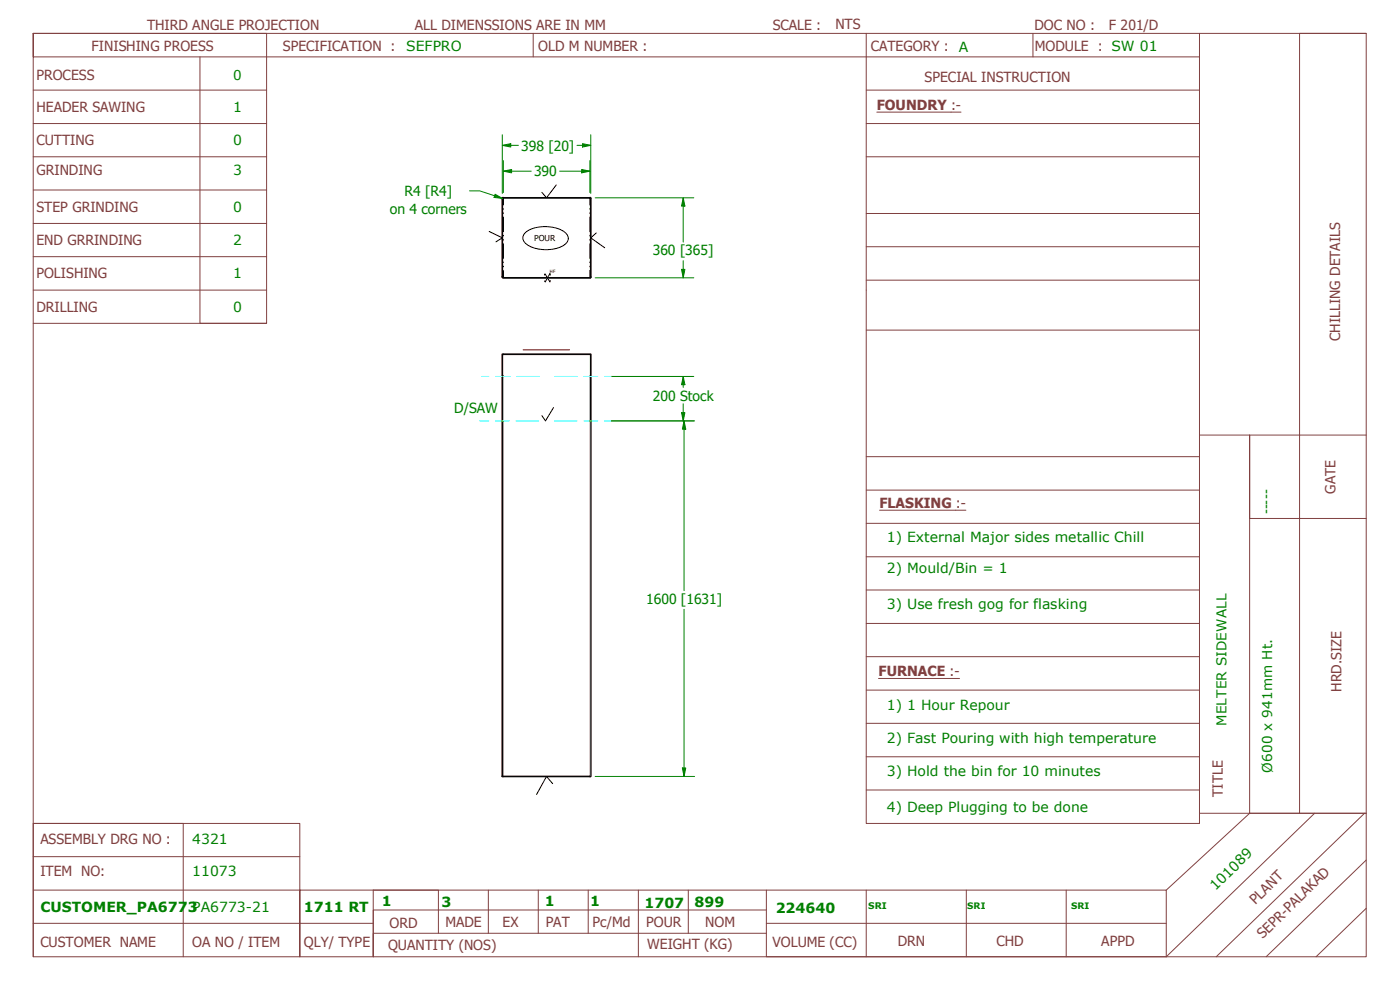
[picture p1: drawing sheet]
<svg xmlns="http://www.w3.org/2000/svg" width="420mm" height="297mm" viewBox="0 0 420 297" stroke-linecap="round" stroke-linejoin="round" font-family="sans-serif">
<!-- layer: Visible (ANSI) -->
<path d="M150.7 59.6v23.5M151 59.3l-.3 .3M151.1 59.4h25.9M177.1 59.3l.3 .3M177.3 59.6v23.5M150.7 83.1l.3 .3h26l.4-.3M177 113h.3M177.3 113v-6.7h-26.6v6.7h.4h-.4v13.3h.4h-.4v106.7h26.6v-106.7M177.3 113v13.3M177 126.3h.3" fill="none" stroke="#000" stroke-width=".51"/>
<!-- layer: Visible Narrow (ANSI) -->
<path d="M151.1 113v120M177 113v120" fill="none" stroke="#c0c0c0" stroke-width=".3"/>
<!-- layer: Title (ANSI) -->
<g fill="none" stroke="#804040" stroke-width=".3">
<path d="M60 17.1v79.9h20M160 10v7.1M260 10v237.1h100v-3.1M310 10v7.1M360 17.1v226.9h50h-20M360 17.1h-350v-7.1v277.1h400v-277.1h-400h70v87h-70M360 10v7.1M410 10h-20v234h-15v-113.5v25.1h35M10 37.1h70M10 27h70M260 37.1h100M260 27h100"/>
<path d="M263.1 33.6h25.3M10 47h70M10 57h70M260 47h100M10 67h70M10 77h70M260 64.1h100M260 74h100M10 87h70M260 84.1h100M260 99h100M260 137h100"/>
<path d="M360 130.5h50M260 147.1h100M260 157h100M264 153.1h25.9M260 167.1h100M260 177h100M260 187.1h100M260 197h100M260 207.1h100M260 217h100M263.7 203.6h24.3M260 227.1h100"/>
<path d="M260 237h100M10 247.1h45v40M10 257h80M375 244l-25 23.1M394.5 244l-44.5 43.1M409.5 244l-44.5 43.1M410 258l-30 29.1M10 277h102M10 267.1h80M146.6 267.1v12.9M161.5 267.1v12.9M176.5 267.1v12.9"/>
<path d="M191.6 267.1v20M206.6 267.1v12.9M230 267.1v20h120M230 273h-118v14.1M230 277h120M260 267.1v20M290 267.1v20M320 267.1v20M410 272.5l-15 14.6M10 287.1v-40h80v40v-20h260v20M131.6 280v-12.9h-19.6v20M230 280h-118v7.1"/>
</g>
<!-- layer: Sketch Geometry (ANSI) -->
<g fill="none" stroke="#000" stroke-width=".3">
<path d="M151.1 59.4v2.1M166.9 55.5l-2.9 3.9-1.4-1.7M177 59.4v2.1M146.8 69.5l3.9 1.9-1.9 1.2M151.1 62.6v.2M151.1 63.9v.2M151.1 65.1v4.4M151.1 70.6v.2M151.1 71.9v.2M151.1 73.1v4.4M151.1 78.6v.2M151.1 79.9v.2"/>
<path d="M177 62.6v.2M177 63.9v.2M177 65.1v4.4M177 70.6v.2M177 71.9v.2M177 73.1v4.4M177 78.6v.2M177 79.9v.2M178.9 69.9l-1.6 1.5 4.2 2.9M151.1 81.1v2.3M163.4 82.5l.2-.3 1.4 2.4 .2-.4M165.2 82.5l-.2-.4-1.4 2.5-.2-.3"/>
<path d="M177 81.1v2.3M166.1 122.3l-2.4 4-1.1-1.6M165.9 235.1l-1.9-2.1-3 5.4"/>
</g>
<path d="M157 105h13.9" fill="none" stroke="#f00" stroke-width=".38"/>
<!-- layer: Dimension (ANSI) -->
<path d="M205 80.8v2.6" fill="none" stroke="#008000" stroke-width=".3"/>
<path d="M204.5 80.8h1l-.5 2.6z" fill-rule="evenodd" fill="#008000"/>
<path d="M205 59.4v2.4M204.5 80.8h1l-.5 2.6z" fill="none" stroke="#008000" stroke-width=".3"/>
<path d="M205 59.4l.5 2.4h-1z" fill-rule="evenodd" fill="#008000"/>
<path d="M150.7 43.6h2.6M178.6 59.4h29.6M205 59.4l.5 2.4h-1zM205 61.8v10.8M205 78.2v2.6M178.6 83.4h29.6" fill="none" stroke="#008000" stroke-width=".3"/>
<path d="M150.7 43.6l2.6-.5v1z" fill-rule="evenodd" fill="#008000"/>
<path d="M150.7 43.6l2.6-.5v1zM174.8 43.6h2.5" fill="none" stroke="#008000" stroke-width=".3"/>
<path d="M174.8 43.1l2.5 .5-2.5 .5z" fill-rule="evenodd" fill="#008000"/>
<path d="M150.7 40.4v17.6M153.3 43.6h2.3M173.2 43.6h1.6M174.6 51.4h2.4M174.8 43.1l2.5 .5-2.5 .5zM177.3 40.4v17.6" fill="none" stroke="#008000" stroke-width=".3"/>
<path d="M174.6 50.8l2.4 .6-2.4 .5z" fill-rule="evenodd" fill="#008000"/>
<path d="M151.1 51.4h2.4M174.6 50.8l2.4 .6-2.4 .5z" fill="none" stroke="#008000" stroke-width=".3"/>
<path d="M151.1 51.4l2.4-.6v1.1z" fill-rule="evenodd" fill="#008000"/>
<path d="M151.1 51.4l2.4-.6v1.1zM151.1 48.2v9.6M153.5 51.4h5.9M168 51.4h6.6M177 48.2v9.6M205 123.8v2.5" fill="none" stroke="#008000" stroke-width=".3"/>
<path d="M204.5 123.8h1l-.5 2.5z" fill-rule="evenodd" fill="#008000"/>
<path d="M205 113v2.4M204.5 123.8h1l-.5 2.5z" fill="none" stroke="#008000" stroke-width=".3"/>
<path d="M205 113l.5 2.4h-1z" fill-rule="evenodd" fill="#008000"/>
<path d="M148.4 58.7l2.4 .8M183.5 113h24.7M205 113l.5 2.4h-1zM205 115.4v.9M183.5 126.3h24.7M205 121.1v2.7" fill="none" stroke="#008000" stroke-width=".3"/>
<!-- layer: Centerline (ANSI) -->
<g fill="none" stroke="#0ff" stroke-width=".3">
<path d="M144.6 113h2.1M148.7 113h2M151.1 113h2M155.1 113h6.8M166.5 113h6.7M175.3 113h4.1M181.4 113h2.1M144 126.3h.1M144.4 126.3h2.3M148.7 126.3h4.1M154.9 126.3h6.8M166.4 126.3h6.8"/>
<path d="M175.3 126.3h4.1M181.4 126.3h2.1"/>
</g>
<!-- layer: Sketch Geometry (ANSI) -->
<path d="M157.7 69.8a10.8 10.8 0 0 1 12.1 .2 2.16 2.16 0 0 1-.6 3.6 11.1 11.1 0 0 1-11.6-.6 2.04 2.04 0 0 1 .1-3.2z" fill="none" stroke="#000" stroke-width=".3"/>
<!-- layer: Dimension (ANSI) -->
<path d="M148.6 58.3l2.2 1.2-2.5-.3z" fill-rule="evenodd" fill="#008000"/>
<path d="M140.9 57.3h3.1l4.4 1.4M148.6 58.3l2.2 1.2-2.5-.3zM205.3 126.3v2.5" fill="none" stroke="#008000" stroke-width=".3"/>
<path d="M205.3 126.3l.5 2.5h-1z" fill-rule="evenodd" fill="#008000"/>
<path d="M205.3 126.3l.5 2.5h-1zM205.3 230.4v2.6" fill="none" stroke="#008000" stroke-width=".3"/>
<path d="M204.8 230.4h1l-.5 2.6z" fill-rule="evenodd" fill="#008000"/>
<path d="M183.5 126.3h25M205.3 128.8v48.4M205.3 182.8v47.6M178.6 233h29.9M204.8 230.4h1l-.5 2.6z" fill="none" stroke="#008000" stroke-width=".3"/>
<text font-size="4.6" fill="#008000" x="381.3" y="154.4" transform="rotate(-90 381.3 154.4)">-----</text>
<g font-size="4.2" fill="#804040">
<text x="44.1" y="8.9">THIRD ANGLE PROJECTION</text>
<text x="124.5" y="8.9">ALL DIMENSSIONS ARE IN MM</text>
<text x="231.9" y="8.9">SCALE :</text>
<text x="250.7" y="8.8">NTS</text>
<text x="310.5" y="8.9">DOC NO :</text>
<text x="332.8" y="9">F 201/D</text>
<text x="27.5" y="15.2">FINISHING PROESS</text>
<text x="84.9" y="15.2">SPECIFICATION :</text>
<text x="161.5" y="15.2">OLD M NUMBER :</text>
<text x="261.3" y="15.2">CATEGORY :</text>
<text x="310.6" y="15.2">MODULE : SW 01</text>
<text x="10.9" y="24.1">PROCESS</text>
<text x="277.5" y="24.6">SPECIAL INSTRUCTION</text>
<text x="10.9" y="33.6">HEADER SAWING</text>
<text x="263.1" y="32.9">FOUNDRY :-</text>
<text x="10.9" y="43.5">CUTTING</text>
<text x="10.9" y="52.5">GRINDING</text>
<text x="10.9" y="63.7">STEP GRINDING</text>
<text x="10.9" y="73.4">END GRRINDING</text>
<text x="10.9" y="83.5">POLISHING</text>
<text x="10.9" y="93.6">DRILLING</text>
<text x="402.2" y="102.3" transform="rotate(-90 402.2 102.3)">CHILLING DETAILS</text>
<text x="400.8" y="148.1" transform="rotate(-90 400.8 148.1)">GATE</text>
<text x="264" y="152.4">FLASKING :-</text>
<text x="263.7" y="202.9">FURNACE :-</text>
<text x="402.6" y="207.6" transform="rotate(-90 402.6 207.6)">HRD.SIZE</text>
<text x="367" y="239.1" transform="rotate(-90 367 239.1)">TITLE</text>
<text x="12.1" y="253.1">ASSEMBLY DRG NO :</text>
<text x="12.1" y="262.9">ITEM NO:</text>
<text x="376.7" y="271.5" transform="rotate(-44 376.7 271.5)">PLANT</text>
<text x="116.9" y="278.5">ORD</text>
<text x="133.7" y="278.1">MADE</text>
<text x="150.8" y="278.1">EX</text>
<text x="163.8" y="278.1">PAT</text>
<text x="177.9" y="278.2">Pc/Md</text>
<text x="193.9" y="278.1">POUR</text>
<text x="211.6" y="278.1">NOM</text>
<text x="379" y="281.7" transform="rotate(-44 379 281.7)">SEPR-PALAKAD</text>
<text x="12.1" y="284">CUSTOMER NAME</text>
<text x="57.7" y="284.1">OA NO / ITEM</text>
<text x="91.2" y="284.2">QLY/ TYPE</text>
<text x="116.5" y="285">QUANTITY (NOS)</text>
<text x="194.2" y="284.6">WEIGHT (KG)</text>
<text x="231.8" y="284.1">VOLUME (CC)</text>
<text x="269.4" y="283.9">DRN</text>
<text x="299" y="284">CHD</text>
<text x="330.5" y="283.9">APPD</text>
</g>
<g font-size="4.2" fill="#008000">
<text x="121.9" y="15.2">SEFPRO</text>
<text x="287.8" y="15.7">A</text>
<text x="70" y="33.6">1</text>
<text x="70" y="43.5">0</text>
<text x="156.4" y="45.2">398 [20]</text>
<text x="70" y="52.5">3</text>
<text x="160.3" y="52.9">390</text>
<text x="121.4" y="58.9">R4 [R4]</text>
<text x="70" y="63.7">0</text>
<text x="117" y="64.3">on 4 corners</text>
<text x="70" y="73.5">2</text>
<text x="195.9" y="76.6">360 [365]</text>
<text x="70" y="83.4">1</text>
<text x="70" y="93.7">0</text>
<text x="136.3" y="124.1">D/SAW</text>
<text x="196" y="120.3">200 Stock</text>
<text x="266.2" y="162.7">1) External Major sides metallic Chill</text>
<text x="266.2" y="172.1">2) Mould/Bin = 1</text>
<text x="193.9" y="181.2">1600 [1631]</text>
<text x="266.2" y="182.6">3) Use fresh gog for flasking</text>
<text x="266.2" y="213">1) 1 Hour Repour</text>
<text x="266.2" y="223.1">2) Fast Pouring with high temperature</text>
<text x="266.2" y="232.8">3) Hold the bin for 10 minutes</text>
<text x="266.2" y="243.6">4) Deep Plugging to be done</text>
<text x="57.7" y="253.1">4321</text>
<text x="57.7" y="262.9">11073</text>
<text x="364.7" y="267.4" transform="rotate(-44 364.7 267.4)">101089</text>
<text x="12.1" y="273.7">CUSTOMER_PA6773PA6773-21</text>
<text x="91.2" y="273.5">1711 RT</text>
<text x="114.6" y="271.8">1</text>
<text x="132.5" y="272">3</text>
<text x="163.5" y="271.9">1</text>
<text x="177.2" y="271.8">1</text>
<text x="193.4" y="272.5">1707</text>
<text x="208.5" y="272.3">899</text>
<text x="232.8" y="273.9">224640</text>
</g>
<g font-size="4.1" fill="#008000">
<text x="70" y="24.1">0</text>
<text x="368.1" y="217.8" transform="rotate(-90 368.1 217.8)">MELTER SIDEWALL</text>
<text x="381.8" y="231.8" transform="rotate(-90 381.8 231.8)">Ø600 x 941mm Ht.</text>
</g>
<g font-size="2.7" fill="#008000">
<text x="260.5" y="272.8">SRI</text>
<text x="290.3" y="272.7">SRI</text>
<text x="321.4" y="272.7">SRI</text>
</g>
<text font-size="2.5" x="160.3" y="72.2" transform="rotate(1 160.3 72.2)">POUR</text>
<text font-size="1.3" x="165" y="81.9">HF</text>
</svg>
